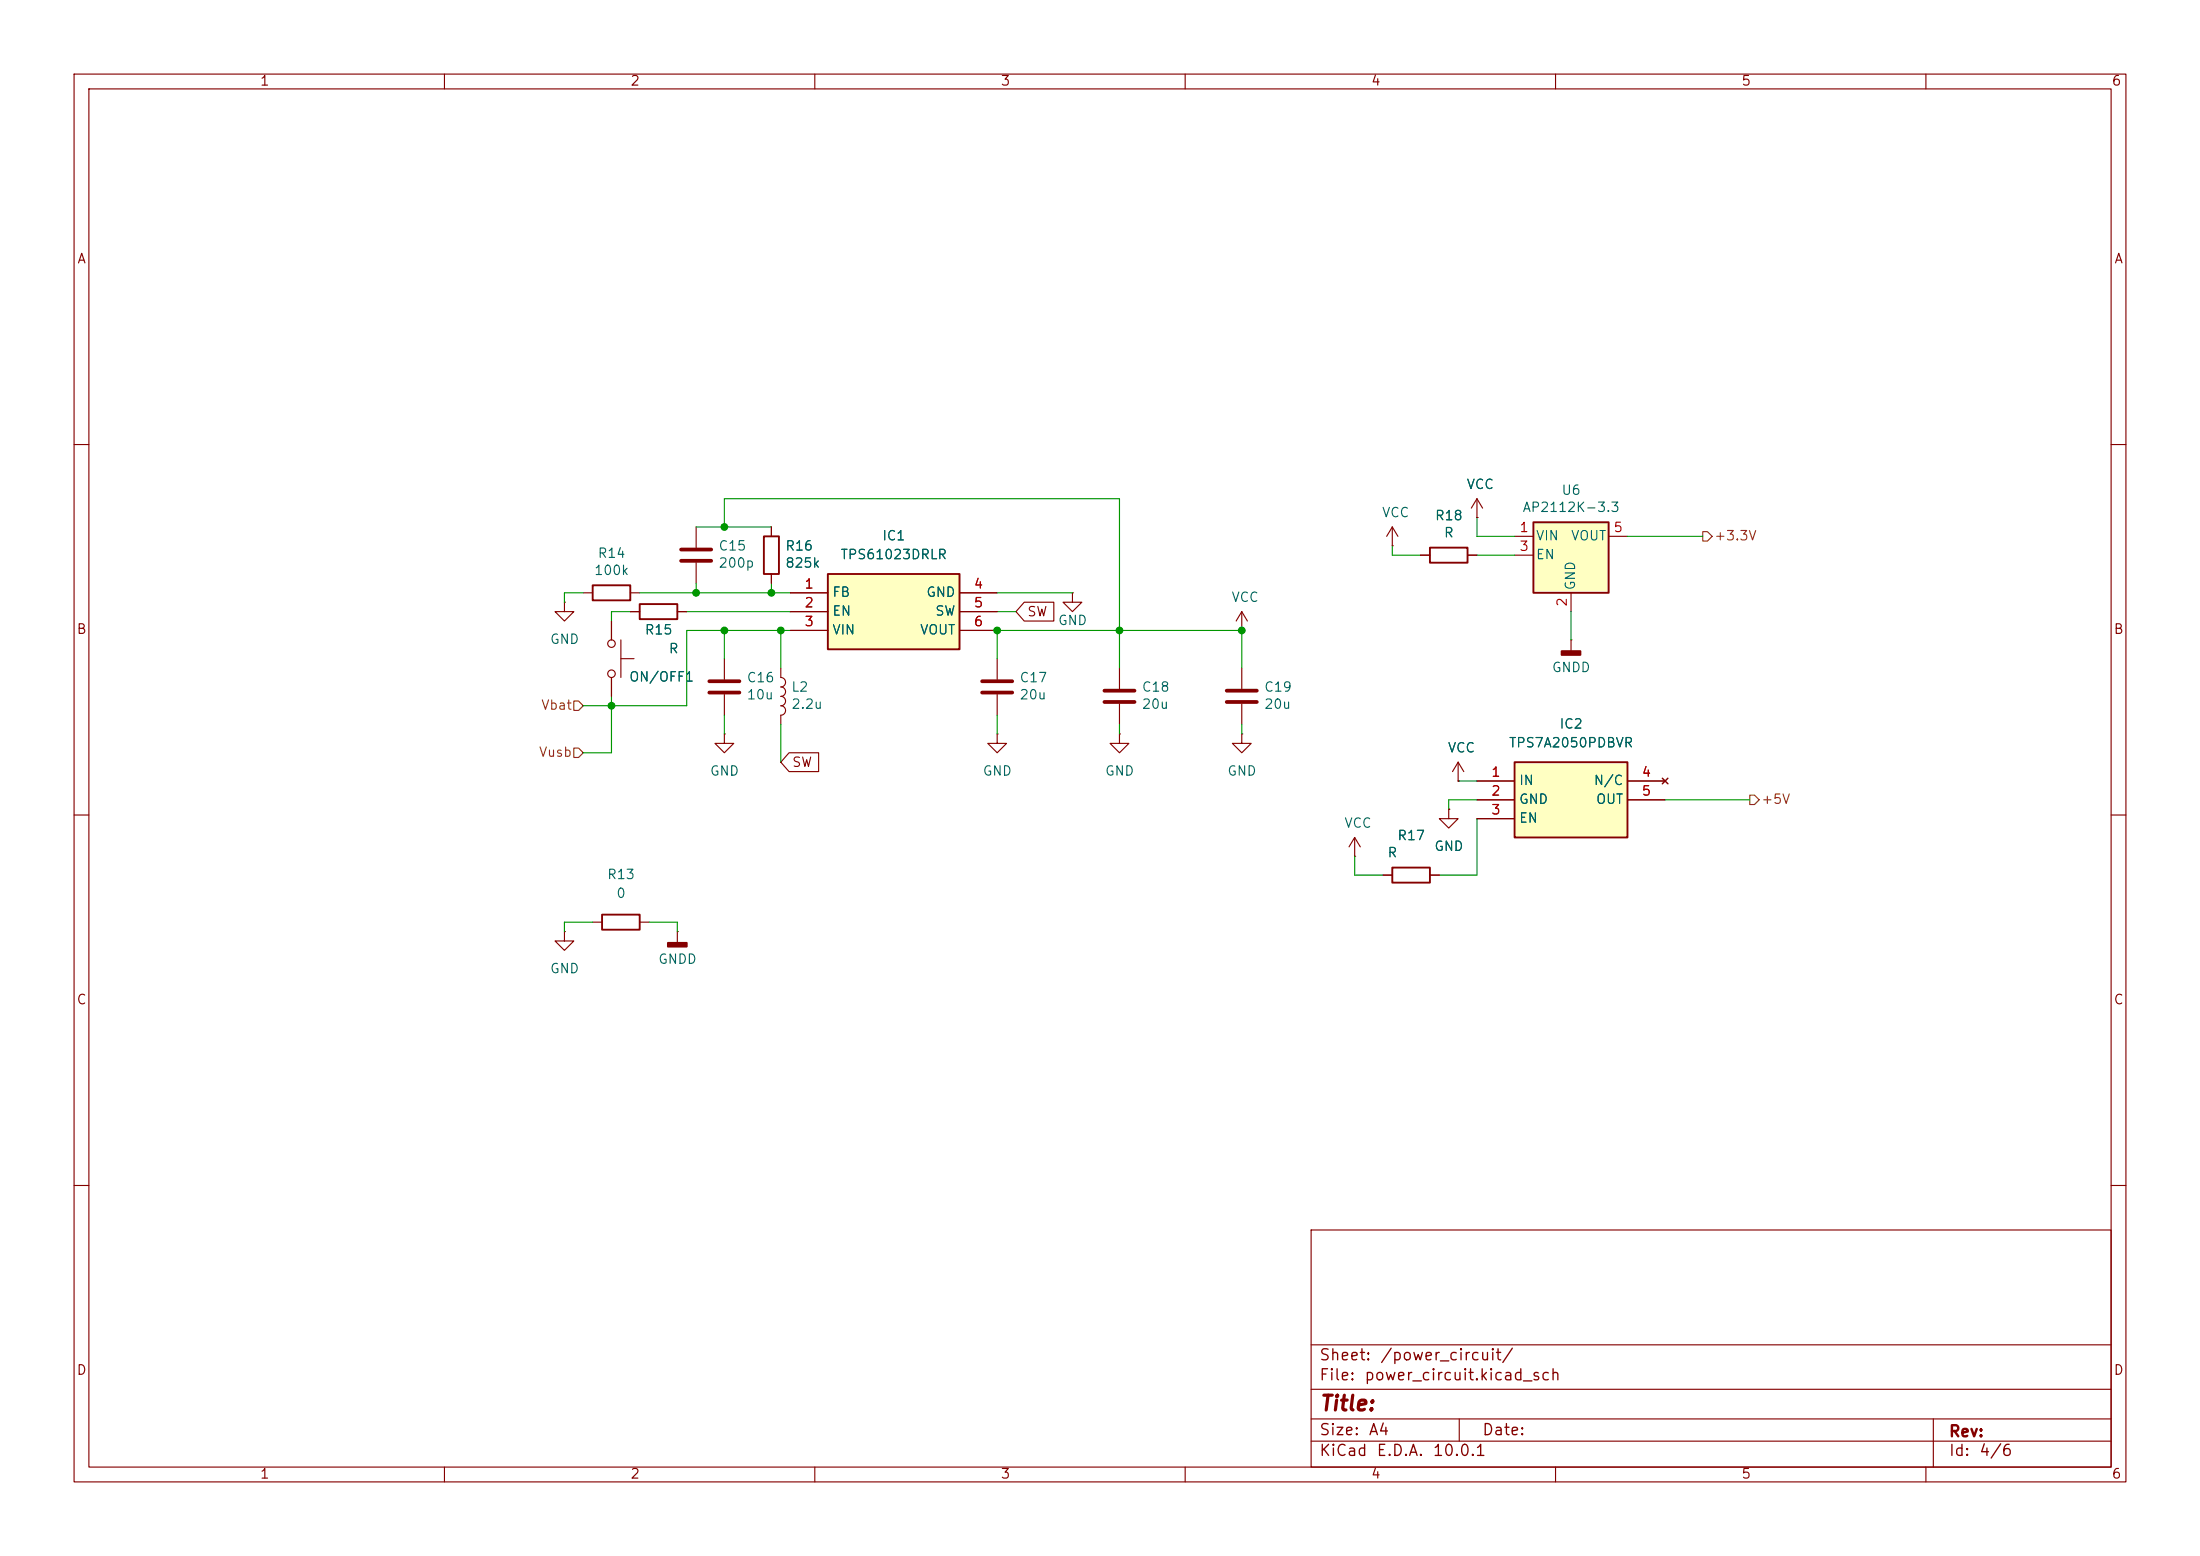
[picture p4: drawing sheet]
<svg xmlns="http://www.w3.org/2000/svg" width="297mm" height="210mm" viewBox="0 0 297 210" stroke-linecap="round" stroke-linejoin="round" font-family="sans-serif">
<g fill="none" stroke="#840000" stroke-width=".15">
<path d="M10 10h277v190h-277zM12 12h273v186h-273zM60 10v2M110 10v2M160 10v2M210 10v2M260 10v2M10 60h2M104.1 71.1v1.3M104.1 77.5v1.2M188 73.7h.1M188 71.1l-.8 1.3"/>
<path d="M188 71.1l.7 1.3M188 71.1v2.6M191.8 74.9h1.2M198.1 74.9h1.3M285 60h2M97.8 99.1v1.2h1.3l-1.3 1.3-1.3-1.3h1.3M97.8 99.1h.1M97.8 88.9v2.8M97.8 93.7v2.8M105.4 90.2v1.2a.64 .64 0 0 1 .7 .7 .64 .64 0 0 1-.7 .6 .64 .64 0 0 1 .7 .7 .64 .64 0 0 1-.7 .6 .64 .64 0 0 1 .7 .6 .64 .64 0 0 1-.7 .7 .64 .64 0 0 1 .7 .6 .64 .64 0 0 1-.7 .6v1.3M144.8 80v1.3h1.2l-1.2 1.3-1.3-1.3h1.3M144.8 80h.1"/>
<path d="M151.1 90.2v2.8M151.1 95v2.8M167.6 90.2v2.8M167.6 95v2.8M212.1 86.4h.1M212.1 86.4v1.5M10 110h2M196.8 105.4h.1M196.8 102.9l-.7 1.2M196.8 102.9l.8 1.2M196.8 102.9v2.5M285 110h2"/>
<path d="M80 124.5h1.3M86.4 124.5h1.2M10 160h2M177 166h108v32h-108zM285 160h2M60 198v2M110 198v2M160 198v2M177 194.5h108M177 191.5h108M177 187.5h108M177 181.5h108"/>
<path d="M197 191.5v3M210 198v2M260 198v2M261 191.5v6.5"/>
</g>
<path d="M210.8 87.9h2.6v.5h-2.6z" fill="#840000" stroke="#840000" stroke-width=".25"/>
<path d="M95.8 91.9h4M95.8 93.5h4M149.1 93.2h4.1M149.1 94.7h4.1M165.6 93.2h4.1M165.6 94.7h4.1" fill="none" stroke="#840000" stroke-width=".51"/>
<path d="M103.1 72.4h2.1v5.1h-2.1zM193 73.9h5.1v2h-5.1zM81.3 123.4h5.1v2.1h-5.1z" fill="none" stroke="#840000" stroke-width=".25"/>
<path d="M204.5 102.9h15.2v10.1h-15.2z" fill="#ffffc2"/>
<path d="M80 79h5.1v2h-5.1zM86.4 81.5h5v2.1h-5zM204.5 102.9h15.2v10.1h-15.2z" fill="none" stroke="#840000" stroke-width=".25"/>
<g fill="none" stroke="#840000" stroke-width=".15">
<path d="M78.7 80h1.3M82.5 83.8v2.6M82.5 91.4v2.6M83.8 88.9h1.8M83.8 86.4v5M85.1 82.6h1.3M85.1 80h1.3M91.4 82.6h1.3M151.1 99.1v1.2h1.3l-1.3 1.3-1.2-1.3h1.2M151.1 99.1h.1M167.6 99.1v1.2h1.3l-1.3 1.3-1.2-1.3h1.2M167.6 99.1h.1"/>
<path d="M199.4 105.4h5.1M199.4 108h5.1M199.4 110.5h5.1M219.7 105.4h5.1M219.7 108h5.1M224.4 105l.8 .8M225.2 105l-.8 .8"/>
<circle cx="82.6" cy="90.9" r=".51"/>
<circle cx="82.6" cy="86.9" r=".51"/>
</g>
<path d="M207 70.5h10.2v9.5h-10.2z" fill="#ffffc2"/>
<path d="M207 70.5h10.2v9.5h-10.2zM188 117.1h5v2h-5z" fill="none" stroke="#840000" stroke-width=".25"/>
<g fill="none" stroke="#840000" stroke-width=".15">
<path d="M94 71.1v2.8M94 75.9v2.8M199.4 69.9h.1M199.4 67.3l-.8 1.3M199.4 67.3l.8 1.3M199.4 67.3v2.6M204.5 72.4h2.5M204.5 74.9h2.5M217.2 72.4h2.5M76.2 81.3v1.3h1.3l-1.3 1.2-1.3-1.2h1.3M76.2 81.3h.1M212.1 80v2.6"/>
<path d="M182.9 115.6h.1M182.9 113l-.8 1.3M182.9 113l.7 1.3M182.9 113v2.6M186.7 118.1h1.3M193 118.1h1.3M195.6 109.2v1.3h1.2l-1.2 1.3-1.3-1.3h1.3M195.6 109.2h.1M76.2 125.7v1.3h1.3l-1.3 1.3-1.3-1.3h1.3M76.2 125.7h.1M91.4 125.7h.1M91.4 125.7v1.6"/>
</g>
<path d="M91.9 74.2h4.1M91.9 75.7h4.1" fill="none" stroke="#840000" stroke-width=".51"/>
<path d="M90.2 127.3h2.5v.5h-2.5z" fill="#840000" stroke="#840000" stroke-width=".25"/>
<path d="M111.8 77.5h17.7v10.1h-17.7z" fill="#ffffc2"/>
<path d="M111.8 77.5h17.7v10.1h-17.7z" fill="none" stroke="#840000" stroke-width=".25"/>
<g fill="none" stroke="#840000" stroke-width=".15">
<path d="M104.1 71.1v1.3M104.1 77.5v1.2M191.8 74.9h1.2M198.1 74.9h1.3M199.4 69.9h.1M82.5 83.8v2.6M82.5 91.4v2.6M85.1 82.6h1.3M91.4 82.6h1.3M106.7 80h5.1M106.7 82.6h5.1M106.7 85.1h5.1"/>
<path d="M129.5 80h5.1M129.5 82.6h5.1M129.5 85.1h5.1M134.6 99.1v1.2h1.3l-1.3 1.3-1.3-1.3h1.3M134.6 99.1h.1M134.6 88.9v2.8M134.6 93.7v2.8M138.3 81.3h4v2.5h-4l-1.1-1.2zM167.6 85.1h.1M167.6 82.6l-.7 1.2M167.6 82.6l.8 1.2M167.6 82.6v2.5"/>
<path d="M106.5 101.6h4v2.5h-4l-1.1-1.2zM186.7 118.1h1.3M193 118.1h1.3M195.6 109.2h.1M196.8 105.4h.1M199.4 105.4h5.1M199.4 108h5.1M199.4 110.5h5.1M219.7 105.4h5.1M219.7 108h5.1M224.4 105l.8 .8M225.2 105l-.8 .8"/>
</g>
<path d="M132.6 91.9h4.1M132.6 93.5h4.1" fill="none" stroke="#840000" stroke-width=".51"/>
<path d="M229.9 71.8h.6l.6 .6-.6 .6h-.6zM77.5 94.6h.6l.6 .7-.6 .6h-.6zM77.5 101h.6l.6 .6-.6 .6h-.6zM236.2 107.3h.7l.6 .7-.6 .6h-.7z" fill="none" stroke="#725600" stroke-width=".15"/>
<g fill="none" stroke="#009600" stroke-width=".15">
<path d="M94 71.1h10.1M94 78.7v1.3M97.8 71.1v-3.8h53.3v22.9M104.1 78.7v1.3M188 73.7v1.2h3.8M199.4 69.9v2.5h5.1M199.4 74.9h5.1M219.7 72.4h10.2M78.7 80h-2.5v1.3M82.5 94v7.6h-3.8M85.1 82.6h-2.6v1.2M86.4 80h20.3"/>
<path d="M92.7 82.6h14M97.8 85.1v3.8M97.8 96.5v2.6M105.4 85.1v5.1M105.4 97.8v5.1M106.7 85.1h-14v10.2h-14M134.6 80h10.2M134.6 82.6h2.6M134.6 88.9v-3.8h33v5.1M134.6 96.5v2.6M151.1 97.8v1.3M167.6 97.8v1.3"/>
<path d="M212.1 82.6v3.8M182.9 115.6v2.5h3.8M196.8 105.4h2.6M199.4 108h-3.8v1.2M199.4 110.5v7.6h-5.1M224.8 108h11.4M80 124.5h-3.8v1.2M87.6 124.5h3.8v1.2"/>
</g>
<g fill="#009600" stroke="#009600" stroke-width=".14">
<circle cx="104.1" cy="80" r=".46"/>
<circle cx="82.5" cy="95.3" r=".46"/>
<circle cx="94" cy="80" r=".46"/>
<circle cx="97.8" cy="85.1" r=".46"/>
<circle cx="97.8" cy="71.1" r=".46"/>
<circle cx="105.4" cy="85.1" r=".46"/>
<circle cx="151.1" cy="85.1" r=".46"/>
<circle cx="167.6" cy="85.1" r=".46"/>
<circle cx="134.6" cy="85.1" r=".46"/>
</g>
<text font-size="2" fill="#840000" x="178" y="190.9">Title:</text>
<g font-size="1.5" fill="#840000">
<text x="178" y="184">Sheet:</text>
<text x="186.2" y="184">/power_circuit/</text>
<text x="178" y="186.7">File:</text>
<text x="184.1" y="186.7">power_circuit.kicad_sch</text>
<text x="178" y="196.9">KiCad</text>
<text x="178" y="194.1">Size:</text>
<text x="184.7" y="194.1">A4</text>
<text x="185.7" y="196.9">E.D.A.</text>
<text x="193.3" y="196.9">10.0.1</text>
<text x="200" y="194.1">Date:</text>
<text x="263" y="194.3">Rev:</text>
<text x="263" y="196.9">Id:</text>
<text x="267.1" y="196.9">4/6</text>
</g>
<g font-size="1.3" fill="#840000">
<text x="35" y="11.9">1</text>
<text x="85" y="11.9">2</text>
<text x="135" y="11.9">3</text>
<text x="185" y="11.9">4</text>
<text x="235" y="11.9">5</text>
<text x="285" y="11.9">6</text>
<text x="10.3" y="35.9">A</text>
<text x="285.3" y="35.9">A</text>
<text x="138.6" y="83.5">SW</text>
<text x="10.3" y="85.9">B</text>
<text x="285.3" y="85.9">B</text>
<text x="106.8" y="103.8">SW</text>
<text x="10.3" y="135.9">C</text>
<text x="285.3" y="135.9">C</text>
<text x="10.3" y="185.9">D</text>
<text x="285.3" y="185.9">D</text>
<text x="35" y="199.9">1</text>
<text x="85" y="199.9">2</text>
<text x="135" y="199.9">3</text>
<text x="185" y="199.9">4</text>
<text x="235" y="199.9">5</text>
<text x="285" y="199.9">6</text>
</g>
<g font-size="1.3" fill="#006464">
<text x="186.5" y="70.1">VCC</text>
<text x="193.6" y="70.5">R18</text>
<text x="197.9" y="66.3">VCC</text>
<text x="205.5" y="69.4">AP2112K-3.3</text>
<text x="210.7" y="67.1">U6</text>
<text x="80.1" y="77.9">100k</text>
<text x="80.6" y="75.6">R14</text>
<text x="96.9" y="76.9">200p</text>
<text x="96.9" y="74.6">C15</text>
<text x="105.9" y="74.6">R16</text>
<text x="105.9" y="76.9">825k</text>
<text x="113.4" y="75.8">TPS61023DRLR</text>
<text x="119" y="73.3">IC1</text>
<text x="194.8" y="72.8">R</text>
<text x="207.3" y="73.3">VIN</text>
<text x="207.3" y="75.8">EN</text>
<text x="212" y="73.3">VOUT</text>
<text x="112.3" y="80.9">FB</text>
<text x="112.3" y="83.4">EN</text>
<text x="125" y="80.9">GND</text>
<text x="126.2" y="83.4">SW</text>
<text x="166.2" y="81.6">VCC</text>
<text x="213" y="79.8" transform="rotate(-90 213 79.8)">GND</text>
<text x="74.2" y="87.2">GND</text>
<text x="87" y="86">R15</text>
<text x="90.2" y="88.5">R</text>
<text x="112.3" y="86">VIN</text>
<text x="124.1" y="86">VOUT</text>
<text x="142.7" y="84.7">GND</text>
<text x="84.8" y="92.3">ON/OFF1</text>
<text x="100.7" y="92.4">C16</text>
<text x="100.7" y="94.7">10u</text>
<text x="106.7" y="93.7">L2</text>
<text x="106.7" y="96">2.2u</text>
<text x="137.6" y="92.4">C17</text>
<text x="137.6" y="94.7">20u</text>
<text x="154.1" y="93.7">C18</text>
<text x="154.1" y="96">20u</text>
<text x="170.6" y="93.7">C19</text>
<text x="170.6" y="96">20u</text>
<text x="209.4" y="91">GNDD</text>
<text x="195.4" y="101.9">VCC</text>
<text x="203.6" y="101.2">TPS7A2050PDBVR</text>
<text x="210.4" y="98.7">IC2</text>
<text x="95.8" y="105">GND</text>
<text x="132.6" y="105">GND</text>
<text x="149.1" y="105">GND</text>
<text x="165.6" y="105">GND</text>
<text x="205" y="106.3">IN</text>
<text x="215.1" y="106.3">N/C</text>
<text x="181.4" y="112">VCC</text>
<text x="188.6" y="113.7">R17</text>
<text x="205" y="108.8">GND</text>
<text x="205" y="111.4">EN</text>
<text x="215.4" y="108.8">OUT</text>
<text x="81.9" y="119">R13</text>
<text x="187.2" y="116">R</text>
<text x="193.5" y="115.2">GND</text>
<text x="83.1" y="121.5">0</text>
<text x="74.2" y="131.7">GND</text>
<text x="88.8" y="130.4">GNDD</text>
</g>
<g font-size="1.3" fill="#a90000">
<text x="205" y="72.1">1</text>
<text x="205" y="74.7">3</text>
<text x="217.7" y="72.1">5</text>
<text x="108.5" y="79.8">1</text>
<text x="108.5" y="82.3">2</text>
<text x="131.4" y="79.8">4</text>
<text x="131.4" y="82.3">5</text>
<text x="211.8" y="82" transform="rotate(-90 211.8 82)">2</text>
<text x="108.5" y="84.8">3</text>
<text x="131.4" y="84.8">6</text>
<text x="201.2" y="105.2">1</text>
<text x="201.2" y="107.7">2</text>
<text x="221.5" y="105.2">4</text>
<text x="221.5" y="107.7">5</text>
<text x="201.2" y="110.2">3</text>
</g>
<g font-size="1.3" fill="#725600">
<text x="231.3" y="73.3">+3.3V</text>
<text x="73" y="96.1">Vbat</text>
<text x="72.7" y="102.5">Vusb</text>
<text x="237.7" y="108.8">+5V</text>
</g>
</svg>
